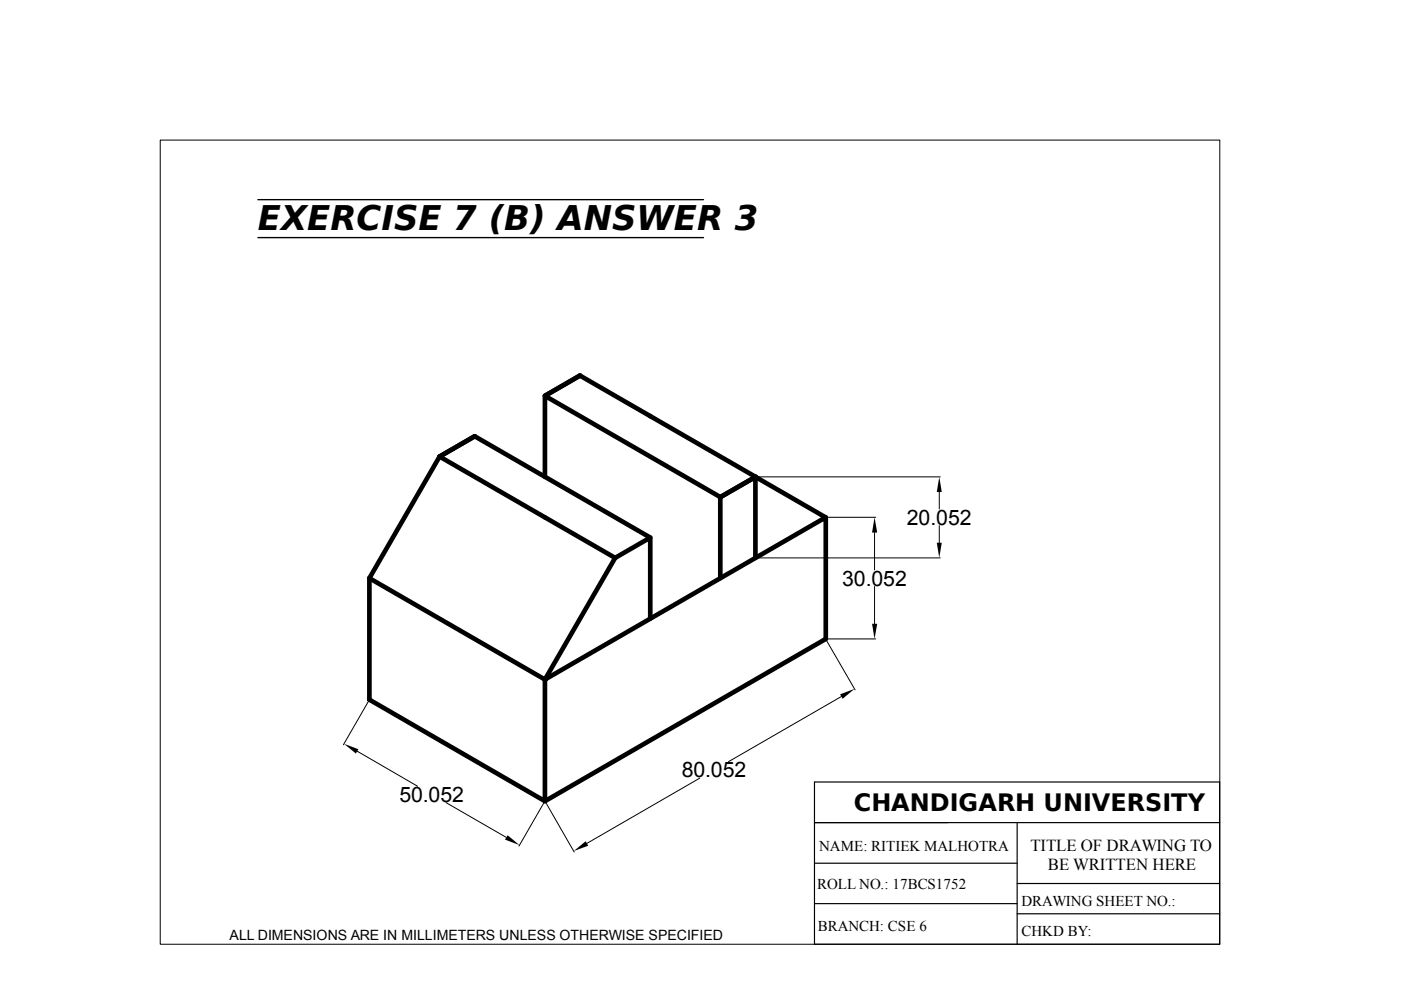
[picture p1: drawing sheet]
<svg xmlns="http://www.w3.org/2000/svg" width="297mm" height="210mm" viewBox="0 0 297 210" stroke-linecap="round" stroke-linejoin="round" font-family="sans-serif">
<g fill="none" stroke="#000" stroke-width=".99">
<path d="M122.9 79.6l52.2 30.1M93.2 96.8l7.4-4.3 37.3 21.5M93.2 96.8l37.2 21.5M93.2 96.8l-14.9 25.8M137.9 88.2h-.1M115.5 101.1v-17.2l7.5-4.3-7.5 4.3 37.3 21.5M115.5 109.7h.1M130.4 118.3l7.5-4.3v17.2M130.4 118.3l-14.9 25.8-37.2-21.5M160.2 101.1v17.2M160.2 101.1l-7.5 4.3v17.2M160.2 101.1l-7.5 4.3"/>
<path d="M78.3 122.6v25.7l37.2 21.6 59.6-34.4v-25.8l-59.6 34.4v25.8"/>
</g>
<path d="M54.7 50.4h94.5M54.7 42.3h94.5" fill="none" stroke="#000" stroke-width=".29"/>
<g fill="none" stroke="#000" stroke-width=".21">
<path d="M34 29.7h224.6v170.5h-224.6zM160.3 101.1h39.1M160.3 118.3h39.1M175.2 109.7h10.5M185.4 112.9v7.9M199.1 104.3v3.6M199.1 111.4v3.7M175.1 135.5l6.2 10.8M175.2 135.5h10.5M185.4 124.4v7.9M75.7 159.3l12.8 7.4M78.3 148.4l-5.5 9.5"/>
<path d="M178.4 147.7l-24 13.8M94.6 170.2l12.8 7.4M115.5 169.9l-5.5 9.5M115.6 169.9l6.1 10.8M148.3 165l-23.9 13.8"/>
</g>
<path d="M185.4 109.7l.6 3.2h-1.1zM198.6 115.1h1.1l-.6 3.2zM199.1 101.1l.6 3.2h-1.1zM184.9 132.3h1.1l-.6 3.2zM72.9 157.7l3.1 1.2-.5 .9zM178.1 147.2l3.1-1.1-2.6 2.1zM107.6 177.1l2.5 2.1-3-1.2zM121.6 180.4l2.6-2 .5 .9z" fill="#000"/>
<path d="M172.7 174.4h85.9M172.7 165.8h85.9v34.4h-85.9zM215.7 174.4v25.8M172.7 191.6h43M172.7 183h43M215.7 187.3h42.9M215.7 193.7h42.9" fill="none" stroke="#000" stroke-width=".25"/>
<text font-size="7.2" x="54.7" y="48.9">EXERCISE 7 (B) ANSWER 3</text>
<text font-size="5.1" x="181" y="172">CHANDIGARH UNIVERSITY</text>
<g font-size="4.5">
<text x="192.3" y="111.3">20.052</text>
<text x="178.5" y="124.1">30.052</text>
<text x="144.5" y="164.8">80.052</text>
<text x="84.7" y="170">50.052</text>
</g>
<g font-size="3.6">
<text x="218.5" y="180.4">TITLE OF DRAWING TO</text>
<text x="222.1" y="184.5">BE WRITTEN HERE</text>
</g>
<g font-size="3.2">
<text x="173.7" y="180.5">NAME: RITIEK MALHOTRA</text>
<text x="173.2" y="188.4">ROLL NO.: 17BCS1752</text>
<text x="173.4" y="197.5">BRANCH: CSE 6</text>
<text x="216.6" y="192">DRAWING SHEET NO.:</text>
<text x="216.6" y="198.4">CHKD BY:</text>
</g>
<text font-size="3" x="48.7" y="199.3">ALL DIMENSIONS ARE IN MILLIMETERS UNLESS OTHERWISE SPECIFIED</text>
</svg>
